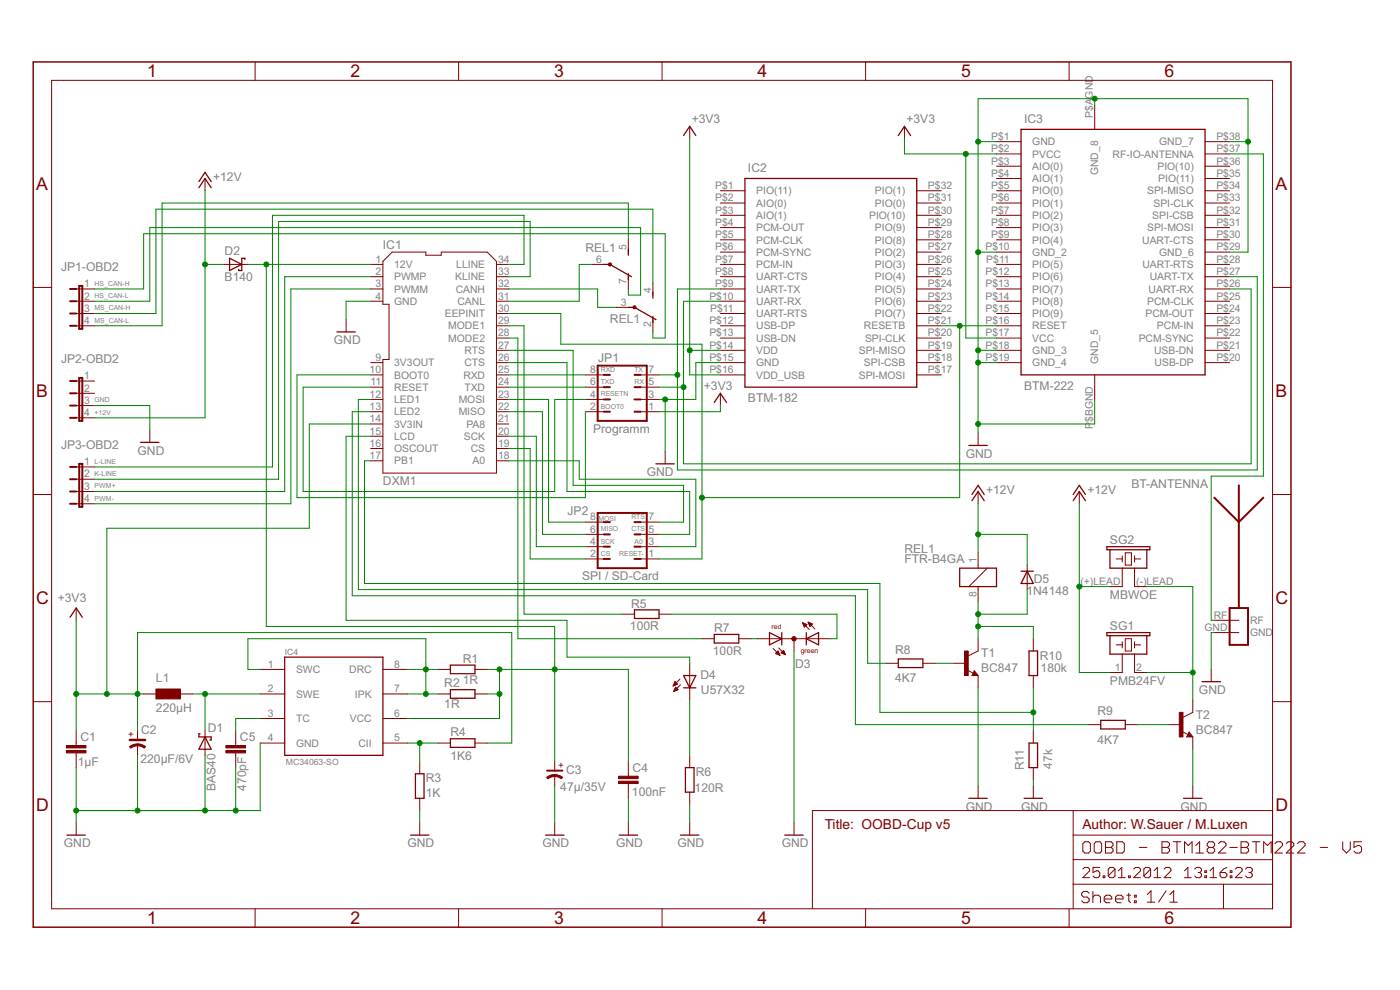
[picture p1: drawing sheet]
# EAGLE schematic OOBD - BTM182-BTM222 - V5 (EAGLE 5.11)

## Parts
BT-ANTENNA  ANTENNA_1RIGHT  [SWRA117D_RIGHT]
C1  1µF  C-EUC0603K  [C0603K]
C2  220µF/6V  CP_6032-TE-C  [C6032-TE-C]
C3  47µ/35V  CP-SV-D  [SV-D]
C4  100nF  C-EUC0603K  [C0603K]
C5  470pF  C-EUC0603K  [C0603K]
D1  BAS40  [SOT23]
D2  B140  SCHOTTKY-DIODESMD  [SMB]
D3  DUOLED2X5  [DUOLED2X5]
D4  U57X32  LEDSQR5.7X3.2  [U57X32]
D5  1N4148  DIODE-MICROMELF-W  [MICROMELF-W]
DXM1  IC1  DXM1-MINI  [DMX1-MINI]
IC2  BTM-182  [BTM-182]
IC3  BTM-222  [BTM-222]
IC4  MC34063-SO  [SO8]
JP1  Programm  JP4Q  [JP4Q]
JP1-OBD2  JP4E  [JP4]
JP2  SPI / SD-Card  JP4Q  [JP4Q]
JP2-OBD2  JP4E  [JP4]
JP3-OBD2  JP4E  [JP4]
L1  220µH  07HCP-XXXX-50  [07HCP-XXXX-50]
R1  1R  R-EU_R0603  [R0603]
R2  1R  R-EU_R0603  [R0603]
R3  1K  R-EU_R0603  [R0603]
R4  1K6  R-EU_R0603  [R0603]
R5  100R  R-EU_R0603  [R0603]
R6  120R  R-EU_R0603  [R0603]
R7  100R  R-EU_R0603  [R0603]
R8  4K7  R-EU_R0603  [R0603]
R9  4K7  R-EU_R0603  [R0603]
R10  180k  R-EU_R0603  [R0603]
R11  47k  R-EU_R0603  [R0603]
REL1  FTR-B4GA  [FTR-B4GA]
SG1  PMB24FV  [PMB24F/V]
SG2  MBWOE  [BME0603SA]
T1  BC847  [SOT23]
T2  BC847  [SOT23]

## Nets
12V_DOUT: C3.+ C4.1 D2.C DXM1.1(12V) IC4.6(VCC) R1.2 R2.2
+3V3: C1.1 C2.+ DXM1.14(3V3IN) IC2.P$14(VDD) IC2.P$16(VDD_USB) IC3.P$2(PVCC) IC3.P$17(VCC) JP1.1 L1.1 R4.2
+12V: D2.A D5.C JP2-OBD2.4 REL1.1 SG1.1 SG2.(+)LEAD
A0: DXM1.18(A0) JP2.3
BOOT0: DXM1.10(BOOT0) JP1.2
CS: DXM1.19(CS) JP2.2
CTS: DXM1.26(CTS) JP2.5
GND: BT-ANTENNA.GND C1.2 C2.- C3.- C4.2 C5.2 D1.1(A) D3.K(C) DXM1.4(GND) IC2.P$15(GND) IC3.P$1(GND) IC3.P$10(GND_2) IC3.P$18(GND_3) IC3.P$19(GND_4) IC3.P$29(GND_6) IC3.P$38(GND_7) IC3.P$AGND(GND_8) IC3.P$BGND(GND_5) IC4.4(GND) JP1.3 JP2-OBD2.3 R3.2 R6.2 R11.1 T1.2(E) T2.2(E)
HS_CAN-H: JP1-OBD2.1 REL1.2(O)
HS_CAN-L: JP1-OBD2.2 REL1.7(O)
K-LINE: DXM1.33(KLINE) JP3-OBD2.2
L-LINE: DXM1.34(LLINE) JP3-OBD2.1
MISO: DXM1.22(MISO) JP2.6
MODE1: DXM1.29(MODE1) R5.1
MODE2: DXM1.28(MODE2) R7.1
MOSI: DXM1.23(MOSI) JP2.8
MS_CAN-H: JP1-OBD2.3 REL1.4(S)
MS_CAN-L: JP1-OBD2.4 REL1.5(S)
N$1: IC4.5(CII) R3.1 R4.1
N$2: C5.1 IC4.3(TC)
N$4: D3.AR R7.2
N$5: IC4.1(SWC) IC4.7(IPK) IC4.8(DRC) R1.1 R2.1
N$6: D3.AG R5.2
N$7: D4.K(C) R6.1
N$8: D4.A DXM1.15(LCD)
N$19: DXM1.17(PB1) R10.1 R11.2
N$20: R8.2 T1.1(B)
N$21: DXM1.32(CANH) REL1.3(P)
N$22: DXM1.31(CANL) REL1.6(P)
N$23: SG1.2 SG2.(-)LEAD T2.3(C)
N$24: R9.2 T2.1(B)
N$25: DXM1.12(LED1) R8.1
N$26: DXM1.13(LED2) R9.1
N$27: D5.A R10.2 REL1.8 T1.3(C)
N$29: D1.3(C) IC4.2(SWE) L1.2
PWM+: DXM1.2(PWMP) JP3-OBD2.3
PWM-: DXM1.3(PWMM) JP3-OBD2.4
RESET-: DXM1.30(EEPINIT) IC2.P$21(RESETB) IC3.P$16(RESET) JP2.1
RESETN: DXM1.11(RESET) JP1.4
RF: BT-ANTENNA.RF IC3.P$37(RF-IO-ANTENNA)
RTS: DXM1.27(RTS) JP2.7
RX: IC2.P$10(UART-RX) IC3.P$26(UART-RX) JP1.5
RXD: DXM1.25(RXD) JP1.8
SCK: DXM1.20(SCK) JP2.4
TX: IC2.P$9(UART-TX) IC3.P$27(UART-TX) JP1.7
TXD: DXM1.24(TXD) JP1.6
Unconnected: DXM1.16(OSCOUT) DXM1.21(PA8) IC2.P$1(PIO(11)) IC2.P$2(AIO(0)) IC2.P$3(AIO(1)) IC2.P$4(PCM-OUT) IC2.P$5(PCM-CLK) IC2.P$6(PCM-SYNC) IC2.P$7(PCM-IN) IC2.P$8(UART-CTS) IC2.P$11(UART-RTS) IC2.P$12(USB-DP) IC2.P$13(USB-DN) IC2.P$17(SPI-MOSI) IC2.P$18(SPI-CSB) IC2.P$19(SPI-MISO) IC2.P$20(SPI-CLK) IC2.P$22(PIO(7)) IC2.P$23(PIO(6)) IC2.P$24(PIO(5)) IC2.P$25(PIO(4)) IC2.P$26(PIO(3)) IC2.P$27(PIO(2)) IC2.P$28(PIO(8)) IC2.P$29(PIO(9)) IC2.P$30(PIO(10)) IC2.P$31(PIO(0)) IC2.P$32(PIO(1)) IC3.P$3(AIO(0)) IC3.P$4(AIO(1)) IC3.P$5(PIO(0)) IC3.P$6(PIO(1)) IC3.P$7(PIO(2)) IC3.P$8(PIO(3)) IC3.P$9(PIO(4)) IC3.P$11(PIO(5)) IC3.P$12(PIO(6)) IC3.P$13(PIO(7)) IC3.P$14(PIO(8)) IC3.P$15(PIO(9)) IC3.P$20(USB-DP) IC3.P$21(USB-DN) IC3.P$22(PCM-SYNC) IC3.P$23(PCM-IN) IC3.P$24(PCM-OUT) IC3.P$25(PCM-CLK) IC3.P$28(UART-RTS) IC3.P$30(UART-CTS) IC3.P$31(SPI-MOSI) IC3.P$32(SPI-CSB) IC3.P$33(SPI-CLK) IC3.P$34(SPI-MISO) IC3.P$35(PIO(11)) IC3.P$36(PIO(10)) JP2-OBD2.1 JP2-OBD2.2

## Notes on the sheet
- Title: | OOBD-Cup v5 | Author: W.Sauer / M.Luxen

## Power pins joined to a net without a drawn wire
3V3OUT: DXM1.9(3V3OUT)
